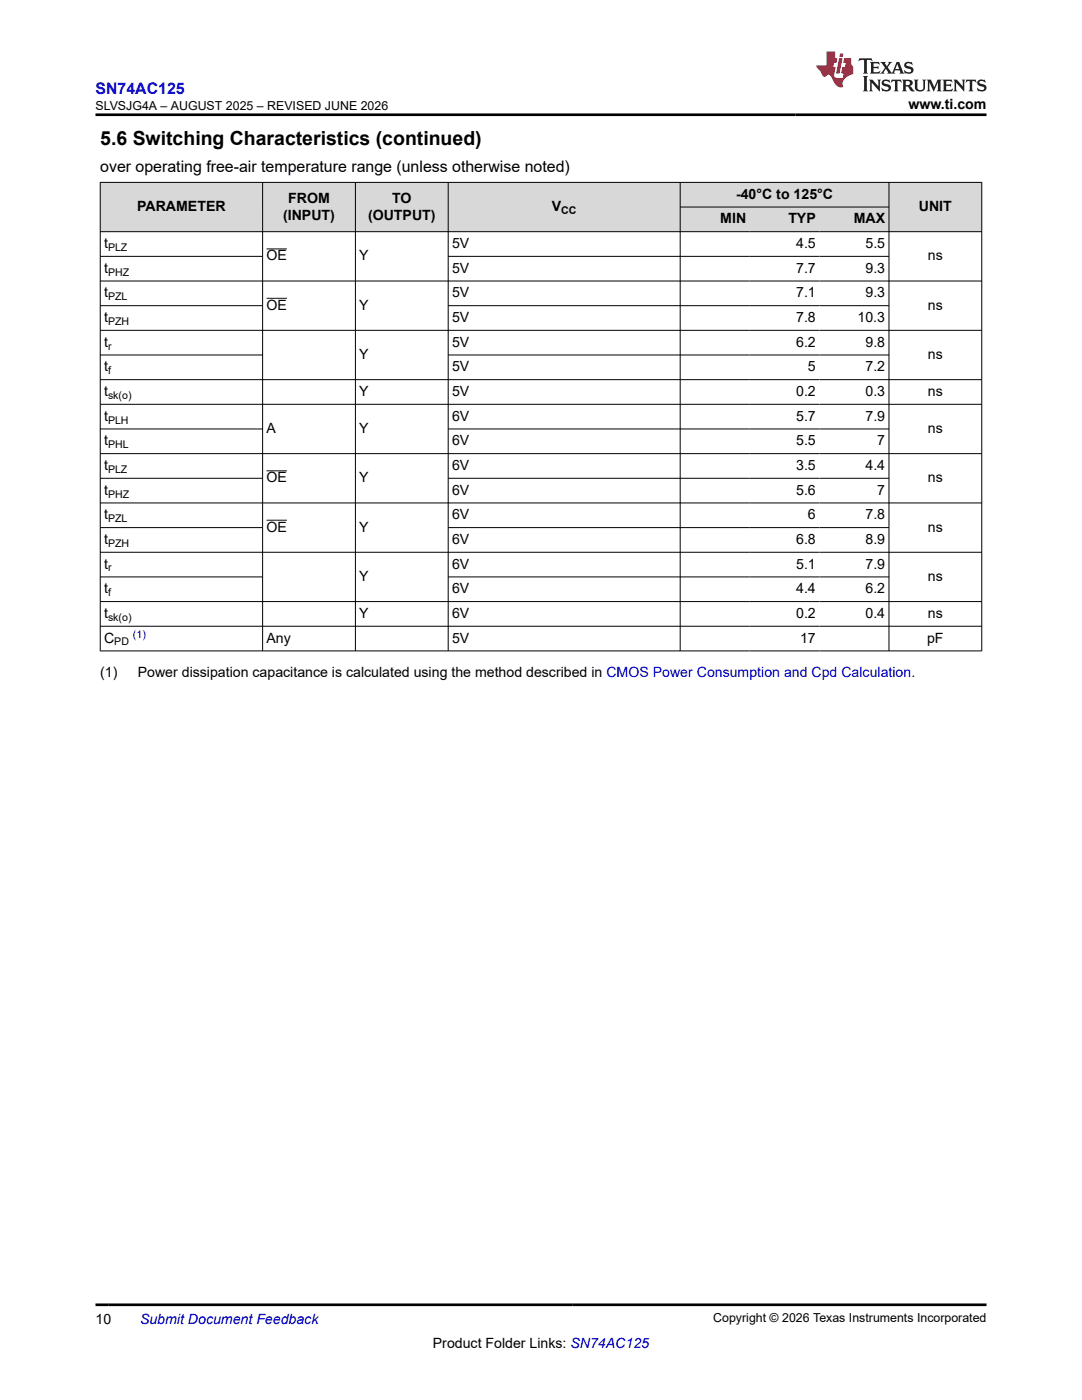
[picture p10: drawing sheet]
<svg xmlns="http://www.w3.org/2000/svg" width="216mm" height="279mm" viewBox="0 0 216 279" stroke-linecap="round" stroke-linejoin="round" font-family="sans-serif">
<g fill="#d8d8d8">
<path d="M20 36.4h175.9v4.9h-175.9z" fill-rule="evenodd"/>
<path d="M20.1 36.5h32.2v9.7h-32.2z" fill-rule="evenodd"/>
<path d="M52.5 36.5h18.4v9.7h-18.4z" fill-rule="evenodd"/>
<path d="M71 36.5h18.4v9.7h-18.4z" fill-rule="evenodd"/>
<path d="M89.5 36.5h46.2v9.7h-46.2z" fill-rule="evenodd"/>
<path d="M135.8 36.5h41.5v4.8h-41.5z" fill-rule="evenodd"/>
<path d="M177.4 36.5h18.4v9.7h-18.4z" fill-rule="evenodd"/>
<path d="M135.8 41.4h13.8v4.8h-13.8z" fill-rule="evenodd"/>
<path d="M149.6 41.4h13.9v4.8h-13.9z" fill-rule="evenodd"/>
<path d="M163.5 41.4h13.8v4.8h-13.8z" fill-rule="evenodd"/>
</g>
<g fill="none" stroke="#000" stroke-width=".2">
<path d="M19.9 36.4h176.1M20 36.3v93.7M52.4 36.3v93.7M70.9 36.3v93.7M89.4 36.3v93.7M135.7 36.3v93.7M177.4 36.3v93.7M195.9 36.3v93.7M19.9 46.2h176.1M19.9 51.2h32.6M53.2 49.7h4M53.2 59.5h4"/>
<path d="M89.4 51.2h88M135.7 41.3h41.7M196 56.1h-176.1M19.9 61h32.6M19.9 70.8h32.6M89.4 61h88M89.4 70.8h88M196 65.9h-176.1M196 75.8h-176.1M19.9 80.7h176.1M19.9 85.6h32.6M19.9 95.5h32.6"/>
<path d="M53.2 94h4M89.4 85.6h88M89.4 95.5h88M196 90.5h-176.1M19.9 105.3h32.6M19.9 115.1h32.6M53.2 103.8h4M89.4 105.3h88M89.4 115.1h88M196 100.4h-176.1M196 110.2h-176.1M19.9 125h176.1"/>
<path d="M19.9 129.9h176.1M196 120.1h-176.1"/>
</g>
<path d="M171.5 11.6l-.2 .6 .5-.2h.6v.1v2.2l-.2 .4h1l-.2-.4v-2.2v-.1h.5l.6 .2-.2-.6zM173.6 12.4l.2 .3v1.6l-.2 .4h1.9l.1-.6a1.08 1.08 0 0 1-1.3 .2v-.7h.6l.4 .2v-.7l-.4 .2h-.6v-.5l.2-.2a1 1 0 0 1 1 .3l-.1-.5zM175.7 12.4l.9 1.1-1 1.2h.9l-.2-.2 .5-.8 .4 .8-.2 .2h1.6l-.2-.2 .2-.5h.9l.1 .5-.1 .2h.9l-.2-.4-.8-1.9h-.5l-.9 2.1-.9-1.1 .9-1h-.8l.2 .2-.4 .6-.4-.6 .2-.2zM179 12.8l.4 1h-.7zM180.7 12.5a.65 .65 0 0 0-.2 .7 .65 .65 0 0 0 .6 .5l.6 .1 .1 .3a.79 .79 0 0 1-.7 .4 .79 .79 0 0 1-.7-.5l.1 .7 .2-.1a.93 .93 0 0 0 1.1 0 .93 .93 0 0 0 .4-.9 1.46 1.46 0 0 0-1.2-.6l-.1-.3a1.09 1.09 0 0 1 1.2 .2l-.2-.6-.1 .1-.5-.2zM172.2 15.2l.2 .4v2.2l-.2 .4h1l-.2-.4v-2.2l.2-.4zM173.4 15.9l.2 .4v1.5l-.2 .4h.8l-.3-.4 .1-1.3 1.6 1.8v-2l.2-.4h-.7l.1 .2 .1 1.1-1.2-1.3zM176.2 16a.65 .65 0 0 0-.2 .8 .65 .65 0 0 0 .6 .4l.6 .2 .1 .2a.79 .79 0 0 1-.7 .4 .79 .79 0 0 1-.7-.5l.1 .7 .2-.1a.93 .93 0 0 0 1.1 .1 .93 .93 0 0 0 .4-1 1.46 1.46 0 0 0-1.2-.5l-.1-.4a1.09 1.09 0 0 1 1.2 .2l-.1-.6-.2 .1-.5-.1zM177.9 15.9l-.1 .6a.63 .63 0 0 1 .8-.3v1.6l-.3 .4h1l-.2-.4v-1.6a.66 .66 0 0 1 .8 .3l-.1-.6zM180 15.9l.2 .4v1.5l-.2 .4h1l-.2-.2-.1-.7h.5l.1 .2a.79 .79 0 0 0 1.2 .6l-1-.9a.61 .61 0 0 0 .6-.6 .61 .61 0 0 0-.5-.7zM180.8 16.2h.1a.47 .47 0 0 1 .5 .1 .47 .47 0 0 1 .1 .5l-.1 .1-.7 .1zM182.3 15.9l.2 .2a2.27 2.27 0 0 0 .4 2 1.04 1.04 0 0 0 1.7-.7v-1.3l.2-.2h-.8l.2 .4v1.1a.6 .6 0 0 1-.6 .6 .6 .6 0 0 1-.6-.6v-1.1l.3-.4zM184.9 15.9l.2 .4v1.5l-.2 .4h.8l-.3-.4v-1.4l.9 1.9 .9-1.9v1.4l-.3 .4h1l-.2-.4v-1.5l.2-.4h-.8l-.7 1.5-.6-1.5zM188.1 15.9l.2 .4v1.5l-.2 .4h1.9l.1-.6a1.09 1.09 0 0 1-1.3 .2v-.7h.6l.4 .2v-.6l-.4 .2h-.6v-.6l.2-.1a1.01 1.01 0 0 1 1 .3l-.1-.6zM190.2 15.9l.3 .4v1.5l-.3 .4h.8l-.2-.4v-1.3l1.6 1.8v-2l.2-.4h-.7l.2 .2v1.1l-1.2-1.3zM192.8 15.9l-.1 .6a.63 .63 0 0 1 .8-.3v1.6l-.3 .4h1l-.2-.4v-1.6a.66 .66 0 0 1 .8 .3l-.1-.6zM195.2 16a.65 .65 0 0 0-.2 .8 .65 .65 0 0 0 .6 .4l.6 .2 .2 .2a.79 .79 0 0 1-.7 .4 .79 .79 0 0 1-.7-.5l.1 .7 .2-.1a.93 .93 0 0 0 1 .1 .93 .93 0 0 0 .5-1 1.46 1.46 0 0 0-1.3-.5v-.4a1.09 1.09 0 0 1 1.2 .2l-.2-.6-.2 .1-.5-.1z" fill="#231f20"/>
<path d="M164.9 10.3v2.7h-2l.1 .4 .8 1a.95 .95 0 0 0 1 .9 .59 .59 0 0 1 .5-.4 .59 .59 0 0 1 .5 .3l.4 .8a1.59 1.59 0 0 0 2.1 1.4 1.61 1.61 0 0 1 1-2.3l1-.3-.1-1.5a1.59 1.59 0 0 1-.3-1.7h-1.5l-.2 .9h.6l-.2 .9h-.5l-.2 .9v.3l.4 .1-.1 .9h-.7a.73 .73 0 0 1-1-.7l.3-1.5h-.5l.1-.9h.5l.2-.9h-.5v-1.3zM167.4 11.6l-.6 3.1h.7l.6-3.1zM167.6 10.7l-.1 .6h.7l.1-.6z" fill="#ed1c24"/>
<path d="M19 22.9h177.8M19 260.4h177.8" fill="none" stroke="#000" stroke-width=".53"/>
<text font-size="3.9" x="20" y="28.8">5.6 Switching Characteristics (continued)</text>
<text font-size="3.2" fill="#00f" x="19" y="18.7">SN74AC125</text>
<text font-size="3.2" x="20" y="34.3">over operating free-air temperature range (unless otherwise noted)</text>
<g font-size="2.8">
<text x="181.3" y="21.8">www.ti.com</text>
<text x="57.5" y="40.4">FROM</text>
<text x="78.2" y="40.4">TO</text>
<text x="146.9" y="39.7">-40°C to 125°C</text>
<text x="27.4" y="42.1">PARAMETER</text>
<text x="56.5" y="43.8">(INPUT)</text>
<text x="73.4" y="43.8">(OUTPUT)</text>
<text x="110.1" y="42.1">V</text>
<text x="143.7" y="44.6">MIN</text>
<text x="157.3" y="44.6">TYP</text>
<text x="170.3" y="44.6">MAX</text>
<text x="183.3" y="42.1">UNIT</text>
<text x="20.8" y="49.5">t</text>
<text x="53.2" y="52">OE</text>
<text x="71.7" y="52">Y</text>
<text x="90.2" y="49.5">5V</text>
<text x="158.9" y="49.5">4.5</text>
<text x="172.7" y="49.5">5.5</text>
<text x="185.2" y="52">ns</text>
<text x="20.8" y="54.4">t</text>
<text x="20.8" y="59.4">t</text>
<text x="90.2" y="59.4">5V</text>
<text x="90.2" y="54.4">5V</text>
<text x="158.9" y="54.4">7.7</text>
<text x="158.9" y="59.4">7.1</text>
<text x="172.7" y="54.4">9.3</text>
<text x="172.7" y="59.4">9.3</text>
<text x="20.8" y="64.3">t</text>
<text x="53.2" y="61.8">OE</text>
<text x="71.7" y="61.8">Y</text>
<text x="90.2" y="64.3">5V</text>
<text x="158.9" y="64.3">7.8</text>
<text x="171.1" y="64.3">10.3</text>
<text x="185.2" y="61.8">ns</text>
<text x="20.8" y="69.2">t</text>
<text x="71.7" y="71.7">Y</text>
<text x="90.2" y="69.2">5V</text>
<text x="158.9" y="69.2">6.2</text>
<text x="172.7" y="69.2">9.8</text>
<text x="185.2" y="71.7">ns</text>
<text x="20.8" y="74.1">t</text>
<text x="90.2" y="74.1">5V</text>
<text x="161.2" y="74.1">5</text>
<text x="172.7" y="74.1">7.2</text>
<text x="20.8" y="79">t</text>
<text x="20.8" y="84">t</text>
<text x="71.7" y="79">Y</text>
<text x="90.2" y="79">5V</text>
<text x="90.2" y="84">6V</text>
<text x="158.9" y="79">0.2</text>
<text x="158.9" y="84">5.7</text>
<text x="172.7" y="79">0.3</text>
<text x="172.7" y="84">7.9</text>
<text x="185.2" y="79">ns</text>
<text x="20.8" y="88.9">t</text>
<text x="53.2" y="86.4">A</text>
<text x="71.7" y="86.4">Y</text>
<text x="90.2" y="88.9">6V</text>
<text x="158.9" y="88.9">5.5</text>
<text x="175" y="88.9">7</text>
<text x="185.2" y="86.4">ns</text>
<text x="20.8" y="93.8">t</text>
<text x="90.2" y="93.8">6V</text>
<text x="158.9" y="93.8">3.5</text>
<text x="172.7" y="93.8">4.4</text>
<text x="20.8" y="98.7">t</text>
<text x="53.2" y="96.3">OE</text>
<text x="71.7" y="96.3">Y</text>
<text x="90.2" y="98.7">6V</text>
<text x="158.9" y="98.7">5.6</text>
<text x="175" y="98.7">7</text>
<text x="185.2" y="96.3">ns</text>
<text x="20.8" y="103.6">t</text>
<text x="53.2" y="106.1">OE</text>
<text x="71.7" y="106.1">Y</text>
<text x="90.2" y="103.6">6V</text>
<text x="161.2" y="103.6">6</text>
<text x="172.7" y="103.6">7.8</text>
<text x="185.2" y="106.1">ns</text>
<text x="20.8" y="108.6">t</text>
<text x="20.8" y="113.5">t</text>
<text x="90.2" y="113.5">6V</text>
<text x="90.2" y="108.6">6V</text>
<text x="158.9" y="108.6">6.8</text>
<text x="158.9" y="113.5">5.1</text>
<text x="172.7" y="108.6">8.9</text>
<text x="172.7" y="113.5">7.9</text>
<text x="20.8" y="118.4">t</text>
<text x="71.7" y="116">Y</text>
<text x="90.2" y="118.4">6V</text>
<text x="158.9" y="118.4">4.4</text>
<text x="172.7" y="118.4">6.2</text>
<text x="185.2" y="116">ns</text>
<text x="20.8" y="123.3">t</text>
<text x="71.7" y="123.3">Y</text>
<text x="90.2" y="123.3">6V</text>
<text x="158.9" y="123.3">0.2</text>
<text x="172.7" y="123.3">0.4</text>
<text x="185.2" y="123.3">ns</text>
<text x="20.8" y="128.3">C</text>
<text x="53.2" y="128.3">Any</text>
<text x="90.2" y="128.3">5V</text>
<text x="159.7" y="128.3">17</text>
<text x="185" y="128.3">pF</text>
<text x="20" y="135.1">(1)</text>
<text x="27.5" y="135.1">Power dissipation capacitance is calculated using the method described in CMOS Power Consumption and Cpd Calculation.</text>
<text x="19" y="264.2">10</text>
<text x="86.4" y="269">Product Folder Links: SN74AC125</text>
</g>
<text font-size="2.8" fill="#00f" x="27.9" y="264.2">Submit Document Feedback</text>
<g font-size="2.5">
<text x="19" y="21.9">SLVSJG4A – AUGUST 2025 – REVISED JUNE 2026</text>
<text x="142.3" y="263.9">Copyright © 2026 Texas Instruments Incorporated</text>
</g>
<g font-size="2.1">
<text x="112" y="42.7">CC</text>
<text x="21.6" y="50.1">PLZ</text>
<text x="21.6" y="55">PHZ</text>
<text x="21.6" y="59.9">PZL</text>
<text x="21.6" y="64.8">PZH</text>
<text x="21.6" y="69.8">r</text>
<text x="21.6" y="74.7">f</text>
<text x="21.6" y="79.6">sk(o)</text>
<text x="21.6" y="84.5">PLH</text>
<text x="21.6" y="89.4">PHL</text>
<text x="21.6" y="94.4">PLZ</text>
<text x="21.6" y="99.3">PHZ</text>
<text x="21.6" y="104.2">PZL</text>
<text x="21.6" y="109.1">PZH</text>
<text x="21.6" y="114.1">r</text>
<text x="21.6" y="119">f</text>
<text x="21.6" y="123.9">sk(o)</text>
<text x="22.8" y="128.8">PD</text>
</g>
<text font-size="2.1" fill="#00f" x="26.5" y="127.3">(1)</text>
</svg>
